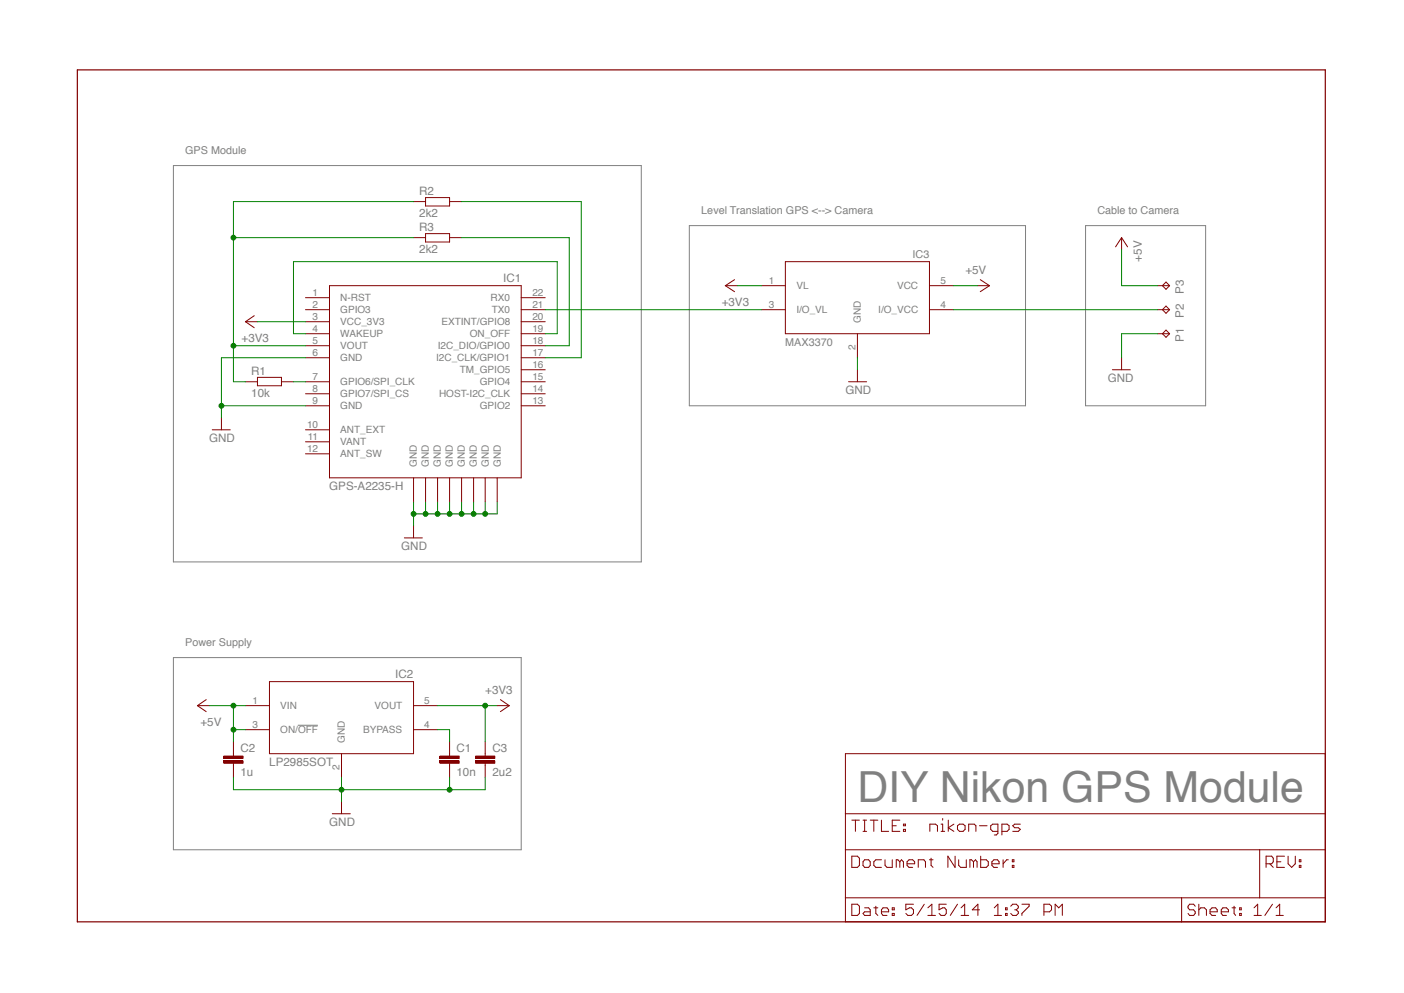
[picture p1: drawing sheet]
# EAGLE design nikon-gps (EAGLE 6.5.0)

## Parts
C1  10n  C-EUC0805  [C0805]
C2  1u  C-EUC0805  [C0805]
C3  2u2  C-EUC0805  [C0805]
IC1  GPS-A2235-H  [GPS-A2235-H]
IC2  LP2985SOT  [SOT23-5L]
IC3  MAX3370  [SC70-5L]
P1  TPTP12SQ  [TP12SQ]
P2  TPTP12SQ  [TP12SQ]
P3  TPTP12SQ  [TP12SQ]
R1  10k  R-EU_M1206  [M1206]
R2  2k2  R-EU_M1206  [M1206]
R3  2k2  R-EU_M1206  [M1206]

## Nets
+3V3: C3.1 IC1.3(VCC_3V3) IC2.5(VOUT) IC3.1(VL)
+5V: C2.1 IC2.1(VIN) IC2.3(ON/!OFF) IC3.5(VCC) P3.TP
GND: C1.2 C2.2 C3.2 IC1.6(GND) IC1.9(GND) IC1.GND_PAD@1(GND) IC1.GND_PAD@2(GND) IC1.GND_PAD@3(GND) IC1.GND_PAD@4(GND) IC1.GND_PAD@5(GND) IC1.GND_PAD@6(GND) IC1.GND_PAD@7(GND) IC1.GND_PAD@8(GND) IC2.2(GND) IC3.2(GND) P1.TP
N$1: C1.1 IC2.4(BYPASS)
N$2: IC1.21(TX0) IC3.3(I/O_VL)
N$3: IC3.4(I/O_VCC) P2.TP
N$4: IC1.7(GPIO6/SPI_CLK) R1.2
N$5: IC1.18(I2C_DIO/GPIO0) R3.2
N$6: IC1.17(I2C_CLK/GPIO1) R2.2
N$7: IC1.4(WAKEUP) IC1.19(ON_OFF)
VOUT: IC1.5(VOUT) R1.1 R2.1 R3.1
Unconnected: IC1.1(N-RST) IC1.2(GPIO3) IC1.8(GPIO7/SPI_CS) IC1.10(ANT_EXT) IC1.12(ANT_SW) IC1.13(GPIO2) IC1.14(HOST-I2C_CLK) IC1.15(GPIO4) IC1.16(TM_GPIO5) IC1.20(EXTINT/GPIO8) IC1.22(RX0)

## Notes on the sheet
- GPS Module
- Level Translation GPS <--> Camera | Cable to Camera
- Power Supply
- DIY Nikon GPS Module

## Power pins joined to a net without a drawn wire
VANT: IC1.11(VANT)
